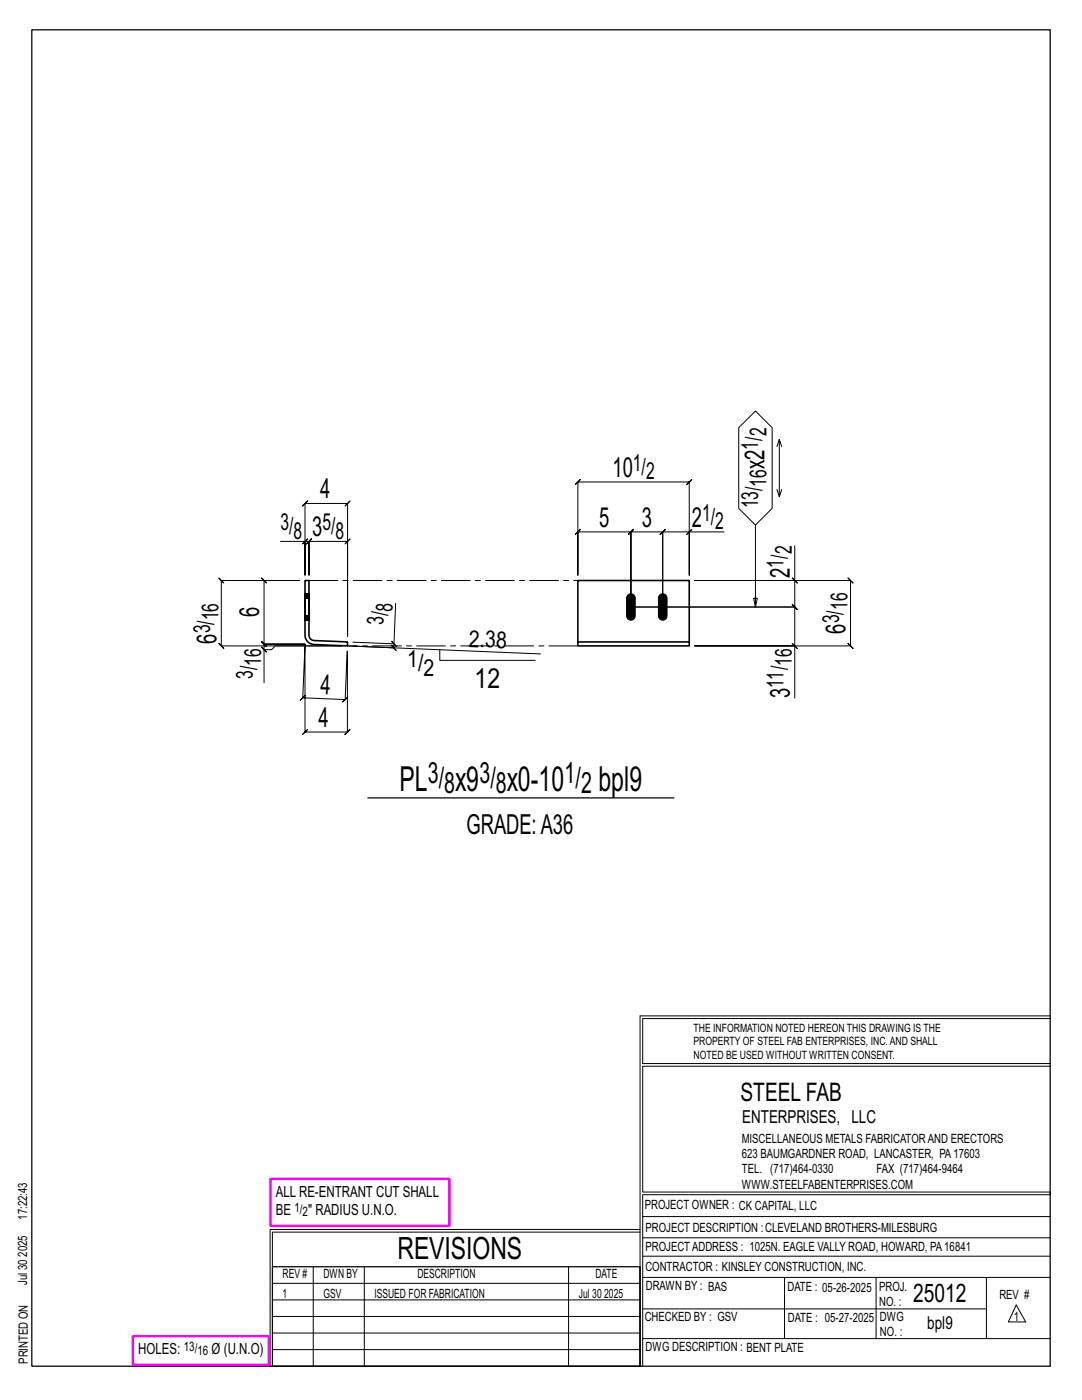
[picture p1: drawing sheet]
<svg xmlns="http://www.w3.org/2000/svg" width="216mm" height="279mm" viewBox="0 0 216 279" stroke-linecap="round" stroke-linejoin="round" font-family="sans-serif">
<g fill="none" stroke="#000" stroke-width=".2">
<path d="M147.4 85.4l3.3-3.4 3.4 3.4v16.1l-3.4 3.3-3.3-3.3zM155 97.7l.5 1.4 .5-1.4M155.5 87.7l-.5 1.4M156 89.1l-.5-1.4v11.4M56 108h4.9v6.8v-14.3l-.5 .5 1-1-.5 .5h8.5l-.5 .5 1-1-.5 .5v26.6v-19.1l.5-.5-1 1 .5-.5h-7.7l.5-.5-1 1 .5-.5v6.8v-6.8l.5-.5-1 1 .5-.5h-.8M60.4 108.5l1-1zM137.5 106.2h-5.3l.5-.5-1 1 .5-.5v14.9v-14.9l.5-.5-1 1 .5-.5h-6.3l.5-.5-1 1 .5-.5v14.9v-14.9l.5-.5-1 1 .5-.5h-10.6l.5-.5-1 1 .5-.5v8.6v-18.6l-.5 .5 1-1-.5 .5h22.2l-.5 .5 1-1-.5 .5v18.6v-8.6h7M138 105.7l-1 1zM150.7 104.8v16.3l-.3-1.7h.7l-.4 1.7M158.1 115.4l1 1zM158.6 108.9v7h-20h31.1l-.5-.5 1 1-.5-.5v13l-.5-.5 1 1-.5-.5h-31.1h20v10.4M158.6 115.9v5.2l-.5-.5 1 1-.5-.5h-32.7h32.7l-.5-.5 1 1-.5-.5v7.8"/>
<path d="M52.2 129.2l1 1zM52.7 129.7v-1.1l.5 .5-1-1 .5 .5h8.2h-8.2l.5 .5-1-1 .5 .5v-12.7l.5 .5-1-1 .5 .5h7.1h-15.6l-.5-.5 1 1-.5-.5v13l-.5-.5 1 1-.5-.5h24.1h-13.4l-.7 .8h-1.5v6.5M69.3 130l-.4 9.6 .5-.5-1 1 .5-.5-8.5-.3 .5-.5-1 .9 .5-.4 .5-10.7v17.5l-.5 .5 1-1-.5 .5h8.4l-.5 .5 1-1-.5 .5v-16.1M69.3 128.9l38.5 1.6M78.1 128l1 1zM78.6 128.5v.8l-.5-.5 1 1-.5-.5-8.2-.4M78.9 120.4l-.3 8.1-8.2-.3M87.8 129.7v2.1h19M158.1 128.4l1 1zM127.7 202.7v70M127.7 202.7h81.8M209.5 203.3h-81.3v9h81.3"/>
<path d="M209.5 212.8h-81.3v25.1h81.3v.5h-81.3v34.3M54.4 259.4h73.3M54.4 256.1h73.3M62.5 252.8v19.9M72.7 252.8v19.9M113.4 252.8v19.9M127.7 245.4h-73.8v27.3M127.7 245.9h-73.3v6.9M128.2 242.8h81.3M128.2 254.9h81.3M128.2 250.7h81.3M128.2 247h81.3"/>
<path d="M156.5 254.9v12.2M174.8 254.9v12.2M196.8 254.9v12.2M54.4 269.3h73.3M54.4 266h73.3M54.4 262.7h73.3M128.2 261.2h68.6M128.2 267.1h81.3M202.8 260.4l1.9 3.4h-3.5z"/>
</g>
<path d="M6.3 6h203.2v266.7h-203.2zM73.4 159.2h61.1M54.4 252.8h73.3v19.9h-73.3z" fill="none" stroke="#000" stroke-width=".25"/>
<path d="M54 235.3h35.6v9.3h-35.6zM26.5 266.7h27.1v5.7h-27.1z" fill="none" stroke="#f0f" stroke-width=".5"/>
<path d="M125.3 118.7a.86 .86 0 0 1 .9-.1 .86 .86 0 0 1 .5 .8v3.5a.86 .86 0 0 1-.8 .9 .86 .86 0 0 1-.9-.9v-3.5zM131.6 118.7a.86 .86 0 0 1 1-.1 .86 .86 0 0 1 .5 .8v3.5a.86 .86 0 0 1-.9 .9 .86 .86 0 0 1-.8-.9v-3.5z" fill="#000" stroke="#000" stroke-width=".2"/>
<g fill="none" stroke="#000" stroke-width=".32">
<path d="M60.8 118.5l.1 5.3zM60.9 115.9h.8v10.9l.1 .5 .4 .4 .5 .1 6.7 .3-.1 .8-6.7-.3a1.85 1.85 0 0 1-1.7-1.8zM61.7 118.6v.1zM61.7 118.7v.3zM61.7 119v.4zM61.7 119.4v3.5zM61.7 118.5h.1M61.7 122.9v.4zM61.7 123.3v.2zM61.7 123.5v.2zM61.7 123.8h.1M115.3 128.1h22.2v.8h-22.2z"/>
<path d="M115.3 128.1v-12.2h22.2v12.2"/>
</g>
<g fill="none" stroke="#000" stroke-width=".2" stroke-dasharray="2 1.4">
<path d="M60.8 119h.9v.4h-.9zM60.8 118.7h.9v.3h-.9zM60.8 118.6h.9v.1h-.9zM60.8 118.5l.9 .1zM60.8 119.4h.9v3.5h-.9zM60.9 118.6h.8zM60.9 118.7h.8zM60.9 119h.8zM60.9 119.4h.8zM61.7 118.5h-.8M60.8 123.5h.9v.2h-.9zM60.8 123.3h.9v.2h-.9z"/>
<path d="M60.8 122.9h.9v.4h-.9zM60.9 122.9h.8zM60.9 123.3h.8zM60.9 123.5h.8zM60.9 123.7h.8zM60.9 123.8h.8M61.7 123.8h-.8h.8"/>
</g>
<path d="M61.7 115.9h53.6M115.3 128.9h-46" fill="none" stroke="#000" stroke-width=".2" stroke-dasharray="5.8 1 1 1"/>
<g font-size="6.9">
<text x="79.7" y="157.8">PL</text>
<text x="90.8" y="157.8">x9</text>
<text x="101.1" y="157.8">x0-10</text>
<text x="119.4" y="157.8">bpl9</text>
</g>
<text font-size="6.1" x="79.3" y="251.3">REVISIONS</text>
<g font-size="5.9">
<text x="85.4" y="156.2">3/</text>
<text x="88.6" y="158.3">8</text>
<text x="95.7" y="156.2">3/</text>
<text x="99" y="158.3">8</text>
<text x="112.7" y="156.2">1/</text>
<text x="115.9" y="158.3">2</text>
</g>
<g font-size="5.5">
<text x="122.2" y="95.2">10</text>
<text x="152.5" y="93.6" transform="rotate(-90 152.5 93.6)">x2</text>
<text x="63.9" y="99.5">4</text>
<text x="62.3" y="107.1">3</text>
<text x="119.6" y="105.2">5</text>
<text x="128" y="105.2">3</text>
<text x="138.1" y="105.2">2</text>
<text x="157.6" y="115.3" transform="rotate(-90 157.6 115.3)">2</text>
<text x="51.7" y="123.2" transform="rotate(-90 51.7 123.2)">6</text>
<text x="43.2" y="128.5" transform="rotate(-90 43.2 128.5)">6</text>
<text x="168.7" y="126.5" transform="rotate(-90 168.7 126.5)">6</text>
<text x="94.7" y="137.4">12</text>
<text x="63.9" y="138.4" transform="rotate(2 63.9 138.4)">4</text>
<text x="157.6" y="139.3" transform="rotate(-90 157.6 139.3)">3</text>
<text x="63.6" y="145.1">4</text>
<text x="93.1" y="166.5">GRADE:A36</text>
</g>
<g font-size="5.1">
<text x="147.8" y="219.8">STEEL FAB</text>
<text x="182.2" y="259.9">25012</text>
</g>
<g font-size="4.7">
<text x="151.3" y="89.7" transform="rotate(-90 151.3 89.7)">1/</text>
<text x="152.9" y="87.1" transform="rotate(-90 152.9 87.1)">2</text>
<text x="126.3" y="94">1/</text>
<text x="128.9" y="95.6">2</text>
<text x="151.3" y="101.5" transform="rotate(-90 151.3 101.5)">13/</text>
<text x="152.9" y="97.1" transform="rotate(-90 152.9 97.1)">16</text>
<text x="56" y="105.8">3/</text>
<text x="58.6" y="107.5">8</text>
<text x="64.4" y="105.8">5/</text>
<text x="67" y="107.5">8</text>
<text x="140.1" y="103.9">1/</text>
<text x="142.7" y="105.6">2</text>
<text x="156.3" y="113.3" transform="rotate(-90 156.3 113.3)">1/</text>
<text x="158" y="110.7" transform="rotate(-90 158 110.7)">2</text>
<text x="43.6" y="123.8" transform="rotate(-90 43.6 123.8)">16</text>
<text x="76.5" y="124.7" transform="rotate(-88 76.5 124.7)">3/</text>
<text x="78.3" y="122.1" transform="rotate(-88 78.3 122.1)">8</text>
<text x="167.5" y="124.4" transform="rotate(-90 167.5 124.4)">3/</text>
<text x="169.1" y="121.8" transform="rotate(-90 169.1 121.8)">16</text>
<text x="41.9" y="126.4" transform="rotate(-90 41.9 126.4)">3/</text>
<text x="93.5" y="129.1" transform="rotate(2 93.5 129.1)">2.38</text>
<text x="50.5" y="135.5" transform="rotate(-90 50.5 135.5)">3/</text>
<text x="52.1" y="132.9" transform="rotate(-90 52.1 132.9)">16</text>
<text x="81.2" y="133.2">1/</text>
<text x="84.5" y="134.8">2</text>
<text x="156.3" y="137.3" transform="rotate(-90 156.3 137.3)">11/</text>
<text x="158" y="132.9" transform="rotate(-90 158 132.9)">16</text>
</g>
<g font-size="3.6">
<text x="148.1" y="224.1">ENTERPRISES, LLC</text>
<text x="185" y="265.2">bpl9</text>
</g>
<g font-size="3.1">
<text x="55" y="238.9">ALL RE-ENTRANT CUT SHALL</text>
<text x="55" y="242.5">BE</text>
<text x="61.5" y="242.5">&quot; RADIUS U.N.O.</text>
<text x="27.6" y="270.2">HOLES:</text>
<text x="42.2" y="270.2">Ø (U.N.O)</text>
</g>
<g font-size="2.6">
<text x="58.8" y="241.8">1/</text>
<text x="60.4" y="242.7">2</text>
<text x="36.7" y="269.6">13/</text>
<text x="39.4" y="270.5">16</text>
</g>
<g font-size="2.5">
<text x="148" y="231.2">623 BAUMGARDNER ROAD, LANCASTER, PA17603</text>
<text x="148" y="228.1">MISCELLANEOUS METALS FABRICATORAND ERECTORS</text>
<text x="148" y="237.2">WWW.STEELFABENTERPRISES.COM</text>
<text x="148" y="234.2">TEL. (717)464-0330</text>
<text x="174.9" y="234.2">FAX (717)464-9464</text>
<text x="5.4" y="243.4" transform="rotate(-90 5.4 243.4)">17:22:43</text>
<text x="128.7" y="241.3">PROJECT OWNER : CK CAPITAL, LLC</text>
<text x="128.8" y="246">PROJECT DESCRIPTION :CLEVELAND BROTHERS-MILESBURG</text>
<text x="5.4" y="250.8" transform="rotate(-90 5.4 250.8)">2025</text>
<text x="128.8" y="249.7">PROJECTADDRESS : 1025N. EAGLE VALLY ROAD, HOWARD, PA16841</text>
<text x="5.4" y="256.5" transform="rotate(-90 5.4 256.5)">Jul 30</text>
<text x="56.4" y="255">REV #</text>
<text x="64.5" y="255">DWN BY</text>
<text x="83.3" y="255">DESCRIPTION</text>
<text x="118.8" y="255">DATE</text>
<text x="128.8" y="253.7">CONTRACTOR : KINSLEY CONSTRUCTION, INC.</text>
<text x="128.9" y="257.5">DRAWN BY : BAS</text>
<text x="157.1" y="257.6">DATE : 05-26-2025</text>
<text x="175.4" y="257.7">PROJ.</text>
<text x="56.4" y="259">1</text>
<text x="64.5" y="259">GSV</text>
<text x="74.7" y="259">ISSUED FOR FABRICATION</text>
<text x="115.5" y="259">Jul 30</text>
<text x="120.6" y="259">2025</text>
<text x="128.6" y="263.7">CHECKED BY : GSV</text>
<text x="157.2" y="263.7">DATE : 05-27-2025</text>
<text x="175.4" y="260.7">NO. :</text>
<text x="175.6" y="263.7">DWG</text>
<text x="199.4" y="259.2">REV #</text>
<text x="202.3" y="263.7">1</text>
<text x="128.8" y="269.7">DWG DESCRIPTION : BENT PLATE</text>
<text x="175.6" y="266.7">NO. :</text>
<text x="5.5" y="272.2" transform="rotate(-90 5.5 272.2)">PRINTED ON</text>
</g>
<g font-size="2.3">
<text x="138.4" y="208.6">PROPERTY OF STEEL FAB ENTERPRISES, INC.AND SHALL</text>
<text x="138.4" y="205.9">THE INFORMATION NOTED HEREON THIS DRAWING IS THE</text>
<text x="138.4" y="211.3">NOTED BE USED WITHOUT WRITTEN CONSENT.</text>
</g>
</svg>
